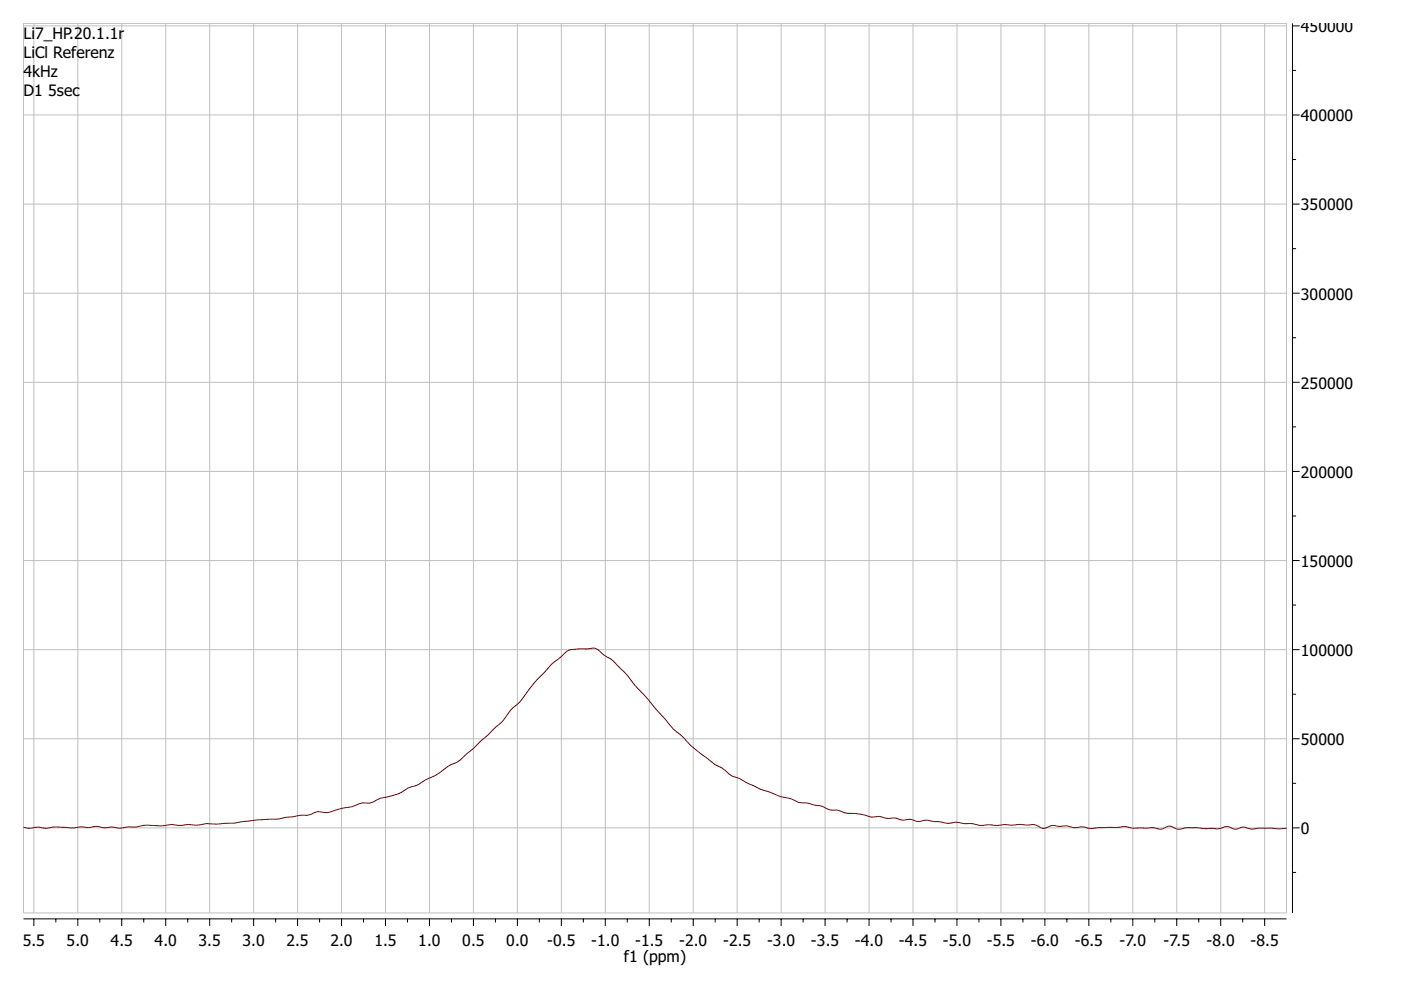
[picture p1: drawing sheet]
<svg xmlns="http://www.w3.org/2000/svg" width="297mm" height="210mm" viewBox="0 0 297 210" stroke-linecap="round" stroke-linejoin="round" font-family="sans-serif">
<g fill="none" stroke="#000" stroke-width=".21">
<path d="M274 5v188.6M274 14.9h.8M274 5.5h1.5M274 33.8h.8M274 24.4h1.5M274 52.7h.8M274 43.3h1.5M274 71.6h.8M274 62.2h1.5M274 90.5h.8M274 100h1.5M274 81.1h1.5"/>
<path d="M274 109.4h.8M274 118.8h1.5M274 128.3h.8M274 137.7h1.5M274 147.2h.8M274 156.6h1.5M274 166.1h.8M274 175.5h1.5M5 194.8h267.8M7.2 194.8v1.5M11.8 194.8v.8M16.5 194.8v1.5"/>
<path d="M21.2 194.8v.8M25.8 194.8v1.5M30.5 194.8v.8M35.1 194.8v1.5M39.8 194.8v.8M44.5 194.8v1.5M49.1 194.8v.8M53.8 194.8v1.5M58.4 194.8v.8M63.1 194.8v1.5M67.8 194.8v.8M72.4 194.8v1.5"/>
<path d="M77.1 194.8v.8M81.7 194.8v1.5M86.4 194.8v.8M91.1 194.8v1.5M95.7 194.8v.8M100.4 194.8v1.5M105 194.8v.8M109.7 194.8v1.5M114.4 194.8v.8M119 194.8v1.5M123.7 194.8v.8M128.3 194.8v1.5"/>
<path d="M133 194.8v.8M137.7 194.8v1.5M142.3 194.8v.8M147 194.8v1.5M151.6 194.8v.8M156.3 194.8v1.5M161 194.8v.8M165.6 194.8v1.5M170.3 194.8v.8M174.9 194.8v1.5M179.6 194.8v.8M184.3 194.8v1.5"/>
<path d="M188.9 194.8v.8M193.6 194.8v1.5M198.2 194.8v.8M202.9 194.8v1.5M207.6 194.8v.8M212.2 194.8v1.5M216.9 194.8v.8M221.5 194.8v1.5M226.2 194.8v.8M230.9 194.8v1.5M235.5 194.8v.8M240.2 194.8v1.5"/>
<path d="M244.8 194.8v.8M249.5 194.8v1.5M254.2 194.8v.8M258.8 194.8v1.5M263.5 194.8v.8M268.1 194.8v1.5M274 185h.8"/>
</g>
<g fill="none" stroke="#c0c0c0" stroke-width=".21">
<path d="M5 5.5h267.8M5 5h267.8v188.6h-267.8zM7.2 5v188.6M16.5 5v188.6M25.8 5v188.6M35.1 5v188.6M44.5 5v188.6M53.8 5v188.6M63.1 5v188.6M72.4 5v188.6M81.7 5v188.6M91.1 5v188.6"/>
<path d="M100.4 5v188.6M109.7 5v188.6M119 5v188.6M128.3 5v188.6M137.7 5v188.6M147 5v188.6M156.3 5v188.6M165.6 5v188.6M174.9 5v188.6M184.3 5v188.6M193.6 5v188.6M202.9 5v188.6"/>
<path d="M212.2 5v188.6M221.5 5v188.6M230.9 5v188.6M240.2 5v188.6M249.5 5v188.6M258.8 5v188.6M268.1 5v188.6M5 24.4h267.8M5 43.3h267.8M5 62.2h267.8M5 100h267.8M5 81.1h267.8"/>
<path d="M5 118.8h267.8M5 137.7h267.8M5 156.6h267.8M5 175.5h267.8"/>
</g>
<path d="M5 175.4a5.2 5.2 0 0 0 2.9 0 6.6 6.6 0 0 0 3.3-.1l2.9 .1a5.7 5.7 0 0 0 3-.1 6.3 6.3 0 0 0 3.3-.1 6.7 6.7 0 0 0 3.3 .1 6.8 6.8 0 0 0 3.7 0 7.7 7.7 0 0 0 3.4-.3 25.8 25.8 0 0 0 5.9-.1l1.8 .1 1.9-.1a10.2 10.2 0 0 0 3.7-.3l1.8 .1 3.7-.2 5.6-.7a31.2 31.2 0 0 0 6.2-.6l2.2-.3a4.8 4.8 0 0 0 3.4-.7l.7-.1a4.7 4.7 0 0 0 3.7-.4l3.7-.8a4.8 4.8 0 0 1 3.3-.6l.8-.3a13.6 13.6 0 0 1 4.4-1.4 7.9 7.9 0 0 0 3-1.5 10.4 10.4 0 0 0 4-1.9l1.9-.9 1.1-.7a8.9 8.9 0 0 1 3.3-2l3.7-3.1 4.4-4.3a8.7 8.7 0 0 0 3-3.3l.7-.8a15.2 15.2 0 0 0 3.7-4.2l1.5-1.8 1.5-1.5a15.2 15.2 0 0 1 3.7-3.5 3.4 3.4 0 0 1 3.3-1.5h2.2a2.41 2.41 0 0 1 3 .9 22.6 22.6 0 0 1 6.2 5.8l7.4 8.4a16.9 16.9 0 0 0 3.7 3.7 36.1 36.1 0 0 0 7.4 6.1l1.5 .9a4.6 4.6 0 0 0 3 1.6l.7 .5a31.1 31.1 0 0 0 6.6 2.8l2.3 .8a6.8 6.8 0 0 1 2.9 1l.8 .1a7.1 7.1 0 0 1 2.9 .6 5.3 5.3 0 0 1 3 .9 5.4 5.4 0 0 1 3.3 .7l3.7 .3a5.3 5.3 0 0 0 3.3 .4l1.5 .4h2.2l1.5 .4a3.4 3.4 0 0 1 2.9 .3l.8-.1a4.2 4.2 0 0 1 2.9 .1l1.5 .1a4 4 0 0 0 3 0l2.2 .4a5.8 5.8 0 0 1 2.9 .3l2.3-.1a7.8 7.8 0 0 0 3.3-.1l4.4 .1a3.2 3.2 0 0 1 3 .6 2.51 2.51 0 0 0 2.2-.4l1.5 .1a6.3 6.3 0 0 1 3.3 .3l2.2-.2a4.2 4.2 0 0 0 3 .2h3.7a6.3 6.3 0 0 1 3.6 .1l4.5-.1a2.65 2.65 0 0 0 2.9-.3 2.49 2.49 0 0 1 1.9 .6h.7l1.9-.3 3.7 .2 1.1-.1a4.3 4.3 0 0 0 2.9-.3h.8l.7 .4a3.1 3.1 0 0 0 2.2-.3l.8 .1a4.9 4.9 0 0 0 2.9 .1l4.1 .2 1.5-.2" fill="none" stroke="#800000" stroke-width=".21"/>
<g font-size="4">
<text x="5" y="8.3">Li</text>
<text x="7.4" y="8.3">7_HP.2</text>
<text x="17.6" y="8.3">0.1.1r</text>
<text x="275.8" y="6.8">450000</text>
<text x="5" y="12.4">Li</text>
<text x="5" y="16.4">4kHz</text>
<text x="7.4" y="12.4">Cl Referenz</text>
<text x="5" y="20.5">D</text>
<text x="7.3" y="20.5">1</text>
<text x="10.2" y="20.5">5sec</text>
<text x="275.8" y="25.7">400000</text>
<text x="275.8" y="44.6">350000</text>
<text x="275.8" y="63.5">300000</text>
<text x="275.8" y="82.4">250000</text>
<text x="275.8" y="101.3">200000</text>
<text x="275.8" y="120.2">150000</text>
<text x="275.8" y="139.1">100000</text>
<text x="275.8" y="158">50000</text>
<text x="275.8" y="176.9">0</text>
<text x="4.8" y="200.6">5.5</text>
<text x="14.1" y="200.6">5.0</text>
<text x="23.5" y="200.6">4.5</text>
<text x="32.8" y="200.6">4.0</text>
<text x="42.1" y="200.6">3.5</text>
<text x="51.4" y="200.6">3.0</text>
<text x="60.7" y="200.6">2.5</text>
<text x="70.1" y="200.6">2.0</text>
<text x="79.4" y="200.6">1.5</text>
<text x="88.7" y="200.6">1.0</text>
<text x="98" y="200.6">0.5</text>
<text x="107.3" y="200.6">0.0</text>
<text x="116" y="200.6">-0.5</text>
<text x="125.3" y="200.6">-1.0</text>
<text x="132.3" y="204">f1 (ppm)</text>
<text x="134.7" y="200.6">-1.5</text>
<text x="144" y="200.6">-2.0</text>
<text x="153.3" y="200.6">-2.5</text>
<text x="162.6" y="200.6">-3.0</text>
<text x="171.9" y="200.6">-3.5</text>
<text x="181.3" y="200.6">-4.0</text>
<text x="190.6" y="200.6">-4.5</text>
<text x="199.9" y="200.6">-5.0</text>
<text x="209.2" y="200.6">-5.5</text>
<text x="218.5" y="200.6">-6.0</text>
<text x="227.9" y="200.6">-6.5</text>
<text x="237.3" y="200.6">-7.0</text>
<text x="246.7" y="200.6">-7.5</text>
<text x="255.8" y="200.6">-8.0</text>
<text x="265.1" y="200.6">-8.5</text>
</g>
</svg>
